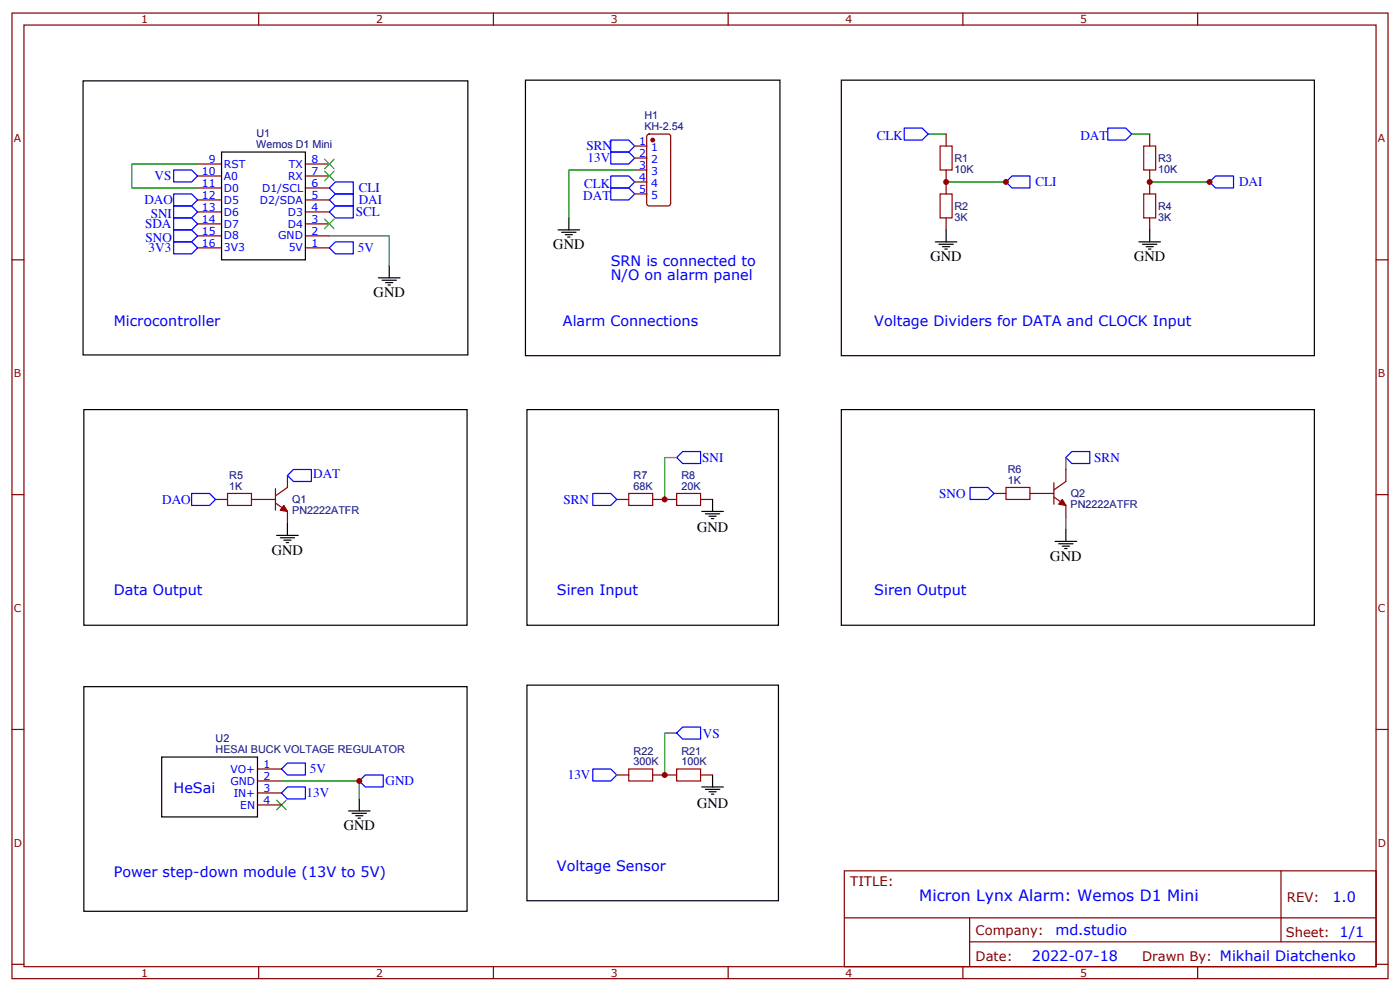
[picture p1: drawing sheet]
<svg xmlns="http://www.w3.org/2000/svg" width="412mm" height="292mm" viewBox="0 0 412 292" stroke-linecap="round" stroke-linejoin="round" font-family="sans-serif">
<g fill="none" stroke="#870000" stroke-width=".35">
<path d="M3.5 3.8h405.4v284.4h-405.4zM7.1 7.4h398.2v277.3h-398.2zM76.2 3.8v3.6M145.3 3.8v3.6M214.5 3.8v3.6M283.6 3.8v3.6M352.8 3.8v3.6M190.7 39.7l.5-.2h5.6l.7 .4 .1 20-.5 .7h-5.9l-.6-.4-.1-20zM278.7 39.5v3.5M338.7 39.5v3.5M58.2 48.3h7.1M58.2 51.8h7.1"/>
<path d="M58.2 55.4h7.1M58.2 58.9h7.1M90 48.3h7M90 51.8h7M90 55.4h7M90 58.9h7M187 43h3.5M187 46.5h3.5M187 50.1h3.5M187 53.6h3.5M187 57.1h3.5M278.7 50.1v7"/>
<path d="M338.7 50.1v7M3.5 76.5h3.6M58.2 73h7.1M58.2 69.5h7.1M58.2 62.4h7.1M58.2 65.9h7.1M90 73h7M90 69.5h7M90 62.4h7M90 65.9h7M278.7 64.2v3.5M338.7 64.2v3.5"/>
<path d="M405.3 76.5h3.6M314 138.3v3.5l-3.6 2.5M3.5 145.7h3.6M63.5 147.1h3.5M74.1 147.1h7M81.1 148.1l3.6 2.5v3.5M81.1 143.9v6.3M84.7 140v3.5l-3.6 2.5M181.7 147.1h3.5M192.3 147.1h7M206.4 147.1h3.5M292.8 145.3h3.5"/>
<path d="M303.4 145.3h7M310.4 146.4l3.6 2.4v3.6M310.4 142.1v6.4M405.3 145.7h3.6M3.5 214.8h3.6M405.3 214.8h3.6M75.8 226.4h7.1M75.8 230h7.1M75.8 233.5h7.1M75.8 237h7.1M181.7 228.2h3.5M192.3 228.2h7"/>
<path d="M206.4 228.2h3.5M248.7 256.4h156.6v28.3h-156.6zM377.3 256.5v20.8M248.7 270.3h156.5M285.6 277.3h119.6M285.6 270.3v14.1M3.5 284h3.6M76.2 284.7v3.5M145.3 284.7v3.5M214.5 284.7v3.5M283.6 284.7v3.5M352.8 284.7v3.5"/>
<path d="M405.3 284h3.6"/>
</g>
<path d="M95.6 46.9l2.8 2.8M95.6 50.4l2.8 2.8M98.4 46.9l-2.8 2.8M98.4 50.4l-2.8 2.8M95.6 64.5l2.8 2.8M98.4 64.5l-2.8 2.8M81.5 235.6l2.8 2.8M84.3 235.6l-2.8 2.8" fill="none" stroke="#3c3" stroke-width=".35"/>
<g fill="none" stroke="#000" stroke-width=".35">
<path d="M24.5 23.8h113.3v80.7h-113.3zM154.8 23.6h74.9v81.1h-74.9zM247.8 23.6h139.4v81.1h-139.4zM65.3 44.8h24.7v31.7h-24.7zM114.7 78.3v3.5M164.4 67.7h6.3M165.5 68.4h4.2M166.5 69.1h2.1M167.2 69.8h.7M167.6 64.2v3.5M275.5 71.2h6.4M276.6 71.9h4.2"/>
<path d="M277.6 72.6h2.2M278.3 73.3h.7M278.7 67.7v3.5M335.5 71.2h6.3M336.5 71.9h4.3M337.6 72.6h2.1M338.3 73.3h.7M338.7 67.7v3.5M111.5 81.8h6.3M112.5 82.5h4.3M113.6 83.2h2.1M114.3 83.9h.7"/>
<path d="M24.7 120.6h112.9v63.5h-112.9zM155.2 120.6h74.1v63.5h-74.1zM247.8 120.6h139.4v63.5h-139.4zM81.5 157.7h6.3M82.5 158.4h4.3M83.6 159.1h2.1M84.3 159.8h.7M84.7 154.1v3.6M206.7 150.6h6.4M207.8 151.3h4.2M208.8 152h2.2M209.5 152.7h.8"/>
<path d="M209.9 147.1v3.5M310.8 159.4h6.3M314 155.9v3.5M311.9 160.1h4.2M312.9 160.8h2.1M313.6 161.5h.7M24.7 202.2h112.9v66.1h-112.9zM155.2 201.8h74.1v63.5h-74.1zM47.6 222.9h28.2v17.7h-28.2zM102.7 238.8h6.3M103.7 239.5h4.2M105.8 235.3v3.5"/>
<path d="M206.7 231.7h6.4M207.8 232.4h4.2M208.8 233.2h2.2M209.5 233.9h.8M209.9 228.2v3.5M104.8 240.2h2.1M105.5 240.9h.7"/>
</g>
<g fill="none" stroke="#00f" stroke-width=".35">
<path d="M266.3 37.7h5.3l1.8 1.8-1.8 1.7h-5.3zM326.3 37.7h5.3l1.8 1.8-1.8 1.7h-5.3zM51.2 57.1h5.2l1.8 1.8-1.8 1.7h-5.2zM51.2 50.1h5.2l1.8 1.7-1.8 1.8h-5.2zM97 55.4l1.8-1.8h5.3v3.5h-5.3zM98.8 57.1h5.3v3.5h-5.3l-1.8-1.7zM179.9 51.8h5.3l1.8 1.8-1.8 1.8h-5.3zM179.9 55.4h5.3l1.8 1.7-1.8 1.8h-5.3zM179.9 44.8h5.3l1.8 1.7-1.8 1.8h-5.3zM179.9 41.2h5.3l1.8 1.8-1.8 1.8h-5.3zM298.1 51.8h5.3v3.6h-5.3l-1.8-1.8zM356.3 53.6l1.8-1.8h5.3v3.6h-5.3z"/>
<path d="M51.2 60.6h5.2l1.8 1.8-1.8 1.8h-5.2zM51.2 67.7h5.2l1.8 1.8-1.8 1.7h-5.2zM51.2 71.2h5.2l1.8 1.8-1.8 1.8h-5.2zM51.2 64.2h5.2l1.8 1.7-1.8 1.8h-5.2zM97 73l1.8-1.8h5.3v3.6h-5.3zM97 62.4l1.8-1.8h5.3v3.6h-5.3zM199.3 134.7l1.8-1.7h5.3v3.5h-5.3zM314 134.7l1.7-1.7h5.3v3.5h-5.3zM56.4 145.3h5.3l1.8 1.8-1.8 1.7h-5.3zM84.7 140l1.7-1.7h5.3v3.5h-5.3zM174.6 145.3h5.3l1.8 1.8-1.8 1.7h-5.3zM285.8 143.5h5.2l1.8 1.8-1.8 1.8h-5.2z"/>
<path d="M201.1 214.1h5.3v3.5h-5.3l-1.8-1.7zM82.9 233.5l1.8-1.8h5.3v3.6h-5.3zM82.9 226.4l1.8-1.7h5.3v3.5h-5.3zM105.8 230l1.8-1.8h5.3v3.5h-5.3zM174.6 226.4h5.3l1.8 1.8-1.8 1.8h-5.3z"/>
</g>
<path d="M276.9 57.1h3.6v7.1h-3.6zM276.9 43h3.6v7.1h-3.6zM336.9 43h3.5v7.1h-3.5zM336.9 57.1h3.5v7.1h-3.5zM67 145.3h7.1v3.5h-7.1zM185.2 145.3h7.1v3.5h-7.1zM199.3 145.3h7.1v3.5h-7.1zM296.3 143.5h7.1v3.6h-7.1zM185.2 226.4h7.1v3.6h-7.1zM199.3 226.4h7.1v3.6h-7.1z" fill="none" stroke="#a10000" stroke-width=".35"/>
<path d="M273.4 39.5h5.3M333.4 39.5h5.3M58.2 48.3h-19.4v7.1h19.4M187 50.1h-19.4v14.1M278.7 53.6h17.6M338.7 53.6h17.6M97 69.5h17.7v8.8M199.3 134.7h-3.5v12.4M314 134.7v3.6M314 152.4v3.5M199.3 215.9h-3.5v12.3M82.9 230h22.9v5.3" fill="none" stroke="#008700" stroke-width=".35"/>
<g fill="#870000" stroke="#870000" stroke-width=".35">
<path d="M83.6 148.8l1.1 1.8-2.2-.4z"/>
<path d="M312.9 147.1l1.1 1.7-2.1-.3z"/>
<circle cx="192.3" cy="41.2" r=".53"/>
</g>
<g fill="#c00">
<circle cx="338.7" cy="53.6" r=".88"/>
<circle cx="356.3" cy="53.6" r=".88"/>
<circle cx="296.3" cy="53.6" r=".88"/>
<circle cx="278.7" cy="53.6" r=".88"/>
<circle cx="195.8" cy="147.1" r=".88"/>
<circle cx="105.8" cy="230" r=".88"/>
<circle cx="195.8" cy="228.2" r=".88"/>
</g>
<text font-size="4.6" fill="#00f" x="270.8" y="265.5">Micron Lynx Alarm: Wemos D1 Mini</text>
<g font-size="4.2">
<text x="163" y="73.3">GND</text>
<text x="274.1" y="76.9">GND</text>
<text x="334.1" y="76.9">GND</text>
<text x="110.1" y="87.5">GND</text>
<text x="205.3" y="156.7">GND</text>
<text x="80.1" y="163.3">GND</text>
<text x="309.4" y="165.1">GND</text>
<text x="205.3" y="237.8">GND</text>
<text x="101.2" y="244.4">GND</text>
</g>
<g font-size="4.2" fill="#00f">
<text x="179.9" y="78.3">SRN is connected to</text>
<text x="179.9" y="82.5">N/O on alarm panel</text>
<text x="33.5" y="95.9">Microcontroller</text>
<text x="165.8" y="95.9">Alarm Connections</text>
<text x="257.5" y="95.9">Voltage Dividers for DATA and CLOCK Input</text>
<text x="33.5" y="175.3">Data Output</text>
<text x="164" y="175.3">Siren Input</text>
<text x="257.5" y="175.3">Siren Output</text>
<text x="51.2" y="233.5">HeSai</text>
<text x="164" y="256.4">Voltage Sensor</text>
<text x="33.5" y="258.2">Power step-down module (13V to 5V)</text>
<text x="392.5" y="265.7">1.0</text>
<text x="310.9" y="275.3">md.studio</text>
<text x="304" y="283.1">2022-07-18</text>
</g>
<g font-size="3.9" fill="#00f">
<text x="258.3" y="41.2">CLK</text>
<text x="318.2" y="41.2">DAT</text>
<text x="172.7" y="44.2">SRN</text>
<text x="173.1" y="47.8">13V</text>
<text x="45.5" y="53.1">VS</text>
<text x="105.7" y="56.6">CLI</text>
<text x="171.8" y="59">DAT</text>
<text x="172.1" y="55.4">CLK</text>
<text x="305" y="54.8">CLI</text>
<text x="365" y="54.8">DAI</text>
<text x="42.5" y="60.2">DAO</text>
<text x="44.4" y="64.2">SNI</text>
<text x="104.8" y="63.7">SCL</text>
<text x="105.7" y="60.1">DAI</text>
<text x="42.7" y="67.2">SDA</text>
<text x="42.9" y="71.2">SNO</text>
<text x="43.8" y="74.3">3V3</text>
<text x="105.4" y="74.2">5V</text>
<text x="206.9" y="136">SNI</text>
<text x="322.3" y="136">SRN</text>
<text x="92.3" y="140.8">DAT</text>
<text x="47.8" y="148.4">DAO</text>
<text x="166" y="148.4">SRN</text>
<text x="276.7" y="146.6">SNO</text>
<text x="207.1" y="217.2">VS</text>
<text x="91.3" y="227.7">5V</text>
<text x="113.6" y="231.2">GND</text>
<text x="167.2" y="229.4">13V</text>
<text x="90.3" y="234.8">13V</text>
</g>
<g font-size="3.9" fill="#800">
<text x="250.5" y="261">TITLE:</text>
<text x="379.1" y="265.7">REV:</text>
<text x="287.4" y="275.2">Company:</text>
<text x="378.7" y="275.8">Sheet: 1/1</text>
<text x="287.4" y="282.9">Date:</text>
<text x="336.4" y="283">Drawn By: Mikhail Diatchenko</text>
</g>
<g font-size="3.2" fill="#800">
<text x="41.6" y="6.8">1</text>
<text x="110.8" y="6.8">2</text>
<text x="179.9" y="6.8">3</text>
<text x="249.1" y="6.8">4</text>
<text x="318.2" y="6.8">5</text>
<text x="4.1" y="41.9">A</text>
<text x="405.9" y="41.9">A</text>
<text x="4.1" y="111.1">B</text>
<text x="405.9" y="111.1">B</text>
<text x="4.1" y="180.2">C</text>
<text x="405.9" y="180.2">C</text>
<text x="4.1" y="249.4">D</text>
<text x="405.9" y="249.4">D</text>
<text x="41.6" y="287.7">1</text>
<text x="110.8" y="287.7">2</text>
<text x="179.9" y="287.7">3</text>
<text x="249.1" y="287.7">4</text>
<text x="318.2" y="287.7">5</text>
</g>
<g font-size="3.2" fill="#000080">
<text x="189.8" y="35.1">H1</text>
<text x="75.5" y="40.5">U1</text>
<text x="189.8" y="38.3">KH-2.54</text>
<text x="75.5" y="43.7">Wemos D1 Mini</text>
<text x="281.2" y="47.7">R1</text>
<text x="341.1" y="47.7">R3</text>
<text x="281.2" y="50.8">10K</text>
<text x="341.1" y="50.8">10K</text>
<text x="281.2" y="65">3K</text>
<text x="281.2" y="61.8">R2</text>
<text x="341.1" y="65">3K</text>
<text x="341.1" y="61.8">R4</text>
<text x="67.5" y="141.1">R5</text>
<text x="186.6" y="141.1">R7</text>
<text x="200.7" y="141.1">R8</text>
<text x="296.8" y="142.5">1K</text>
<text x="296.8" y="139.3">R6</text>
<text x="67.5" y="144.3">1K</text>
<text x="86.1" y="148.2">Q1</text>
<text x="186.6" y="144.3">68K</text>
<text x="200.7" y="144.3">20K</text>
<text x="315.4" y="149.6">PN2222ATFR</text>
<text x="315.4" y="146.4">Q2</text>
<text x="86.1" y="151.4">PN2222ATFR</text>
<text x="63.5" y="221.7">HESAI BUCK VOLTAGE REGULATOR</text>
<text x="63.5" y="218.4">U2</text>
<text x="186.6" y="225.4">300K</text>
<text x="186.6" y="222.2">R22</text>
<text x="200.7" y="225.4">100K</text>
<text x="200.7" y="222.2">R21</text>
</g>
<g font-size="3.2" fill="#00f">
<text x="61.5" y="47.9">9</text>
<text x="91.7" y="47.9">8</text>
<text x="188.3" y="42.7">1</text>
<text x="188.3" y="46.2">2</text>
<text x="191.8" y="44.4">1</text>
<text x="191.8" y="47.9">2</text>
<text x="59.5" y="51.5">10</text>
<text x="66" y="49.4">RST</text>
<text x="66" y="52.9">A0</text>
<text x="84.9" y="52.9">RX</text>
<text x="85.1" y="49.4">TX</text>
<text x="91.7" y="51.5">7</text>
<text x="188.3" y="49.7">3</text>
<text x="188.3" y="53.2">4</text>
<text x="191.8" y="51.5">3</text>
<text x="59.5" y="55">11</text>
<text x="59.5" y="58.5">12</text>
<text x="66" y="56.4">D0</text>
<text x="66" y="59.9">D5</text>
<text x="76.6" y="59.9">D2/SDA</text>
<text x="77.2" y="56.4">D1/SCL</text>
<text x="91.7" y="55">6</text>
<text x="91.7" y="58.5">5</text>
<text x="188.3" y="56.8">5</text>
<text x="191.8" y="55">4</text>
<text x="191.8" y="58.5">5</text>
<text x="59.5" y="62.1">13</text>
<text x="59.5" y="65.6">14</text>
<text x="66" y="63.5">D6</text>
<text x="84.8" y="63.5">D3</text>
<text x="91.7" y="62.1">4</text>
<text x="91.7" y="65.6">3</text>
<text x="59.5" y="69.1">15</text>
<text x="66" y="67">D7</text>
<text x="66" y="70.5">D8</text>
<text x="82" y="70.5">GND</text>
<text x="84.8" y="67">D4</text>
<text x="91.7" y="69.1">2</text>
<text x="59.5" y="72.6">16</text>
<text x="66" y="74">3V3</text>
<text x="85.1" y="74">5V</text>
<text x="91.7" y="72.6">1</text>
<text x="67.9" y="227.5">VO+</text>
<text x="77.6" y="226.1">1</text>
<text x="67.9" y="231">GND</text>
<text x="77.6" y="229.6">2</text>
<text x="77.6" y="233.2">3</text>
<text x="68.8" y="234.6">IN+</text>
<text x="70.8" y="238.1">EN</text>
<text x="77.6" y="236.7">4</text>
</g>
</svg>
